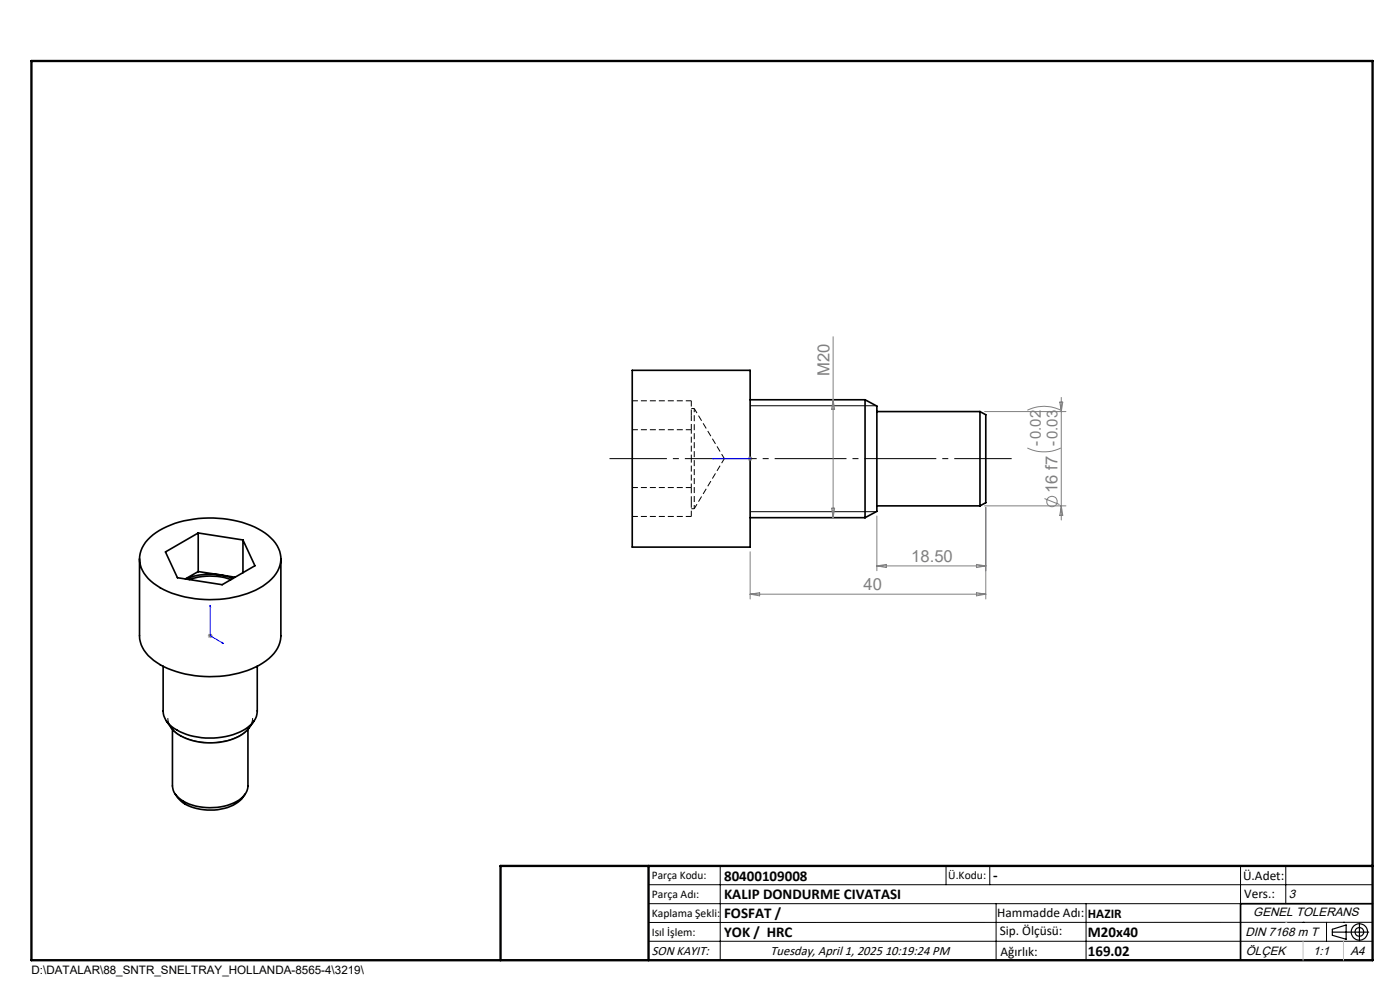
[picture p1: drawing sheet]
<svg xmlns="http://www.w3.org/2000/svg" width="297mm" height="210mm" viewBox="0 0 297 210" stroke-linecap="round" stroke-linejoin="round" font-family="sans-serif">
<path d="M147.3 107.9v-21.2" fill="none" stroke="#000" stroke-width=".21" stroke-dasharray="1.3 .6" stroke-dashoffset=".5" stroke-linecap="butt"/>
<path d="M146.7 91.2v-3.1M146.7 91.2h-12.5M146.7 88.1v-3.1M146.7 85h-12.5M146.7 106.5v-3.1M146.7 103.4h-12.5M146.7 109.6v-3.1M146.7 109.6h-12.5" fill="none" stroke="#000" stroke-width=".21" stroke-dasharray="1.3 .6" stroke-dashoffset=".1" stroke-linecap="butt"/>
<path d="M146.7 97.3v-6.1M146.7 103.4v-6.1" fill="none" stroke="#000" stroke-width=".21" stroke-dasharray="1.3 .6" stroke-dashoffset=".4" stroke-linecap="butt"/>
<path d="M147.3 86.7h-.6M146.7 107.9h.6" fill="none" stroke="#000" stroke-width=".21" stroke-dasharray="1.3 .6" stroke-linecap="butt"/>
<path d="M153.7 97.3l-6.4-10.6M147.3 107.9l6.4-10.6" fill="none" stroke="#000" stroke-width=".21" stroke-dasharray="1.3 .6" stroke-dashoffset=".2" stroke-linecap="butt"/>
<g fill="none" stroke="#000" stroke-width=".35">
<path d="M134.1 78.6h25v37.5h-25zM159.1 84.8h24.4M183.5 84.8l2.5 1.3v22.4l-2.5 1.3M183.5 84.8v25M186 87.3h21.9M207.9 87.3l1.2 .7v18.6l-1.2 .7M207.9 87.3v20M29.6 118.5v16.4a6.9 6.9 0 0 0 3.7 5.6 23 23 0 0 0 18.3 2 11.5 11.5 0 0 0 7.6-5.6l.4-1.8v-16.6M31.3 114.5a17.8 17.8 0 0 1 11.8-4.6 20.9 20.9 0 0 1 13.8 3.7 5.9 5.9 0 0 1 .1 9.8 20.3 20.3 0 0 1-13.6 3.8 19.4 19.4 0 0 1-11.4-3.9 5.7 5.7 0 0 1-.7-8.8zM42.1 113.1l9.4 1.4M42.1 113.1l-7 4 2.5 5.4 9.5 1.5 7-4-2.6-5.5M42.1 113.1v8.1"/>
<path d="M51.5 114.5v7M159.1 109.8h24.4M186 107.3h21.9M40.1 122.9a13.6 13.6 0 0 1 8.9 0M42.1 121.2l-2.8 1.6M42.1 121.2l4.7 .7M46.8 121.9a13.8 13.8 0 0 0-7.4 .9M46.8 121.9l2.7 .8M46.8 121.9l3 .5M34.6 141.3v9.5a4.7 4.7 0 0 0 2.9 4.1 15.1 15.1 0 0 0 15.1-.7 4.2 4.2 0 0 0 2-3.4v-9.5M35.3 153a8.9 8.9 0 0 0 7.2 4.4 12.2 12.2 0 0 0 9.8-2.4l1.6-2M36.6 154.7v12a4.2 4.2 0 0 0 2.9 3.6 12.4 12.4 0 0 0 11.6-.9l1.1-1.2 .4-1.3v-12.2"/>
<path d="M37.2 168.4a7.8 7.8 0 0 0 6.8 3.4 9 9 0 0 0 7.5-2.7l.5-.7M291.2 191.7h-28v12"/>
</g>
<g fill="none" stroke="#808080" stroke-width=".21">
<path d="M176.7 71.4v38.4M158.6 97.3h1M158.8 96.9l.7 .7M159.1 96.8v1M159.5 96.9l-.7 .7M176.7 84.8l.4 2h-.7zM208.9 87.3h17.2M217.9 95a8.2 8.2 0 0 0 7.1 0M217.9 87a7.8 7.8 0 0 1 7.1 0M224.8 85.3h.7l-.4 2zM225.1 84.3v26M159.1 117v10.1"/>
<path d="M176.4 107.8h.7l-.4 2zM186 109.5v11.6M207.2 119.7l1.9 .3-1.9 .4zM208.9 107.3h17.2M209.1 107.6v19.5M221.6 105.8l3.2 1.2M225.1 107.3l.4 2h-.7zM44.1 134.9h1M44.2 134.5l.7 .7M44.6 134.4v1M44.9 134.5l-.7 .7M159.1 126h50"/>
<path d="M159.1 126l2-.3v.7zM186 120h23.1M186 120l2-.3v.7zM207.2 125.7l1.9 .3-1.9 .4z"/>
<circle cx="223.2" cy="106.4" r="1.12"/>
</g>
<g fill="none" stroke="#000" stroke-width=".21">
<path d="M159.1 86.1h26.8M159.1 108.5h26.8M35.6 152.3a5.2 5.2 0 0 0 4.1 4.4 13.6 13.6 0 0 0 12.3-1.4l.8-.9 .5-.8 .3-1.3M137.6 187.7h153.6M137.6 191.7h153.6M137.6 199.7h153.6M152.8 183.7v20M200.7 183.7v4M210 183.7v4M211.3 191.7v12M230.4 191.7v12M263.2 183.7v20"/>
<path d="M272.8 183.7v8M276.4 195.6h.1M281.4 195.6v4.1M285 195.6h.1M291.2 195.6l-153.6 .1"/>
</g>
<g fill="none" stroke="#000" stroke-width=".25">
<path d="M282.6 197.7h7.8M282.6 197.1l3-.9v3l-3-.8zM288.4 195.8v3.8M106.2 203.7h185"/>
<circle cx="288.4" cy="197.7" r="1.74"/>
<circle cx="288.4" cy="197.7" r=".93"/>
</g>
<path d="M151.2 97.3h.4h-.4M151.2 97.3h7.9M159 97.3h.2zM159.1 97.3h.1M44.6 128.3l.1 .4-.2-.1zM44.6 128.3v6.6l2.8 1.6M47.1 136.3l.3 .2-.3-.1z" fill="none" stroke="#00f" stroke-width=".21"/>
<path d="M214.6 97.3h-85.3" fill="none" stroke="#000" stroke-width=".21" stroke-dasharray="15.2 1.3 1.3 1.3" stroke-dashoffset="3.1" stroke-linecap="butt"/>
<path d="M6.7 12.9h284.5v190.8h-284.5zM137.6 183.7v20M291.2 183.7h-185v20" fill="none" stroke="#000" stroke-width=".5"/>
<path d="M276.4 199.7v4M285 199.7v4" fill="none" stroke="#c0c0c0" stroke-width=".21"/>
<path d="M272.8 195.6h.1" fill="none" stroke="#c0c0c0" stroke-width=".25"/>
<g fill="#00f">
<path d="M159 97.3h.2zM151.2 97.3h.4z"/>
<path d="M47.1 136.3l.3 .2-.3-.1zM44.6 128.3l.1 .4-.2-.1z"/>
</g>
<g font-size="3.5" fill="#808080">
<text x="176" y="79.8" transform="rotate(-90 176 79.8)">M20</text>
<text x="224.4" y="104.5" transform="rotate(-90 224.4 104.5)">16 f7 -0.03</text>
<text x="193.3" y="119.2">18.50</text>
<text x="183.2" y="125.2">40</text>
</g>
<text font-size="3.2" fill="#808080" x="220.8" y="94.6" transform="rotate(-90 220.8 94.6)">-0.02</text>
<g font-size="3.2">
<text x="153.6" y="190.8">KALIP DONDURME CIVATASI</text>
<text x="153.6" y="186.8">80400109008</text>
<text x="210.7" y="186.6">-</text>
<text x="153.6" y="194.8">FOSFAT /</text>
<text x="153.6" y="198.8">YOK / HRC</text>
<text x="230.8" y="198.7">M20x40</text>
<text x="230.8" y="202.8">169.02</text>
</g>
<g font-size="2.8">
<text x="263.7" y="186.7">Ü.Adet:</text>
<text x="263.9" y="190.5">Vers.:</text>
<text x="211.5" y="194.5">Hammadde Adı:</text>
<text x="230.8" y="194.7">HAZIR</text>
<text x="138.3" y="202.6">SON KAYIT:</text>
<text x="163.5" y="202.6">Tuesday, April 1, 2025 10:19:24 PM</text>
<text x="212.1" y="198.4">Sip. Ölçüsü:</text>
<text x="212.2" y="202.7">Ağırlık:</text>
</g>
<g font-size="2.6">
<text x="273.4" y="190.4">3</text>
<text x="265.9" y="194.4">GENEL TOLERANS</text>
<text x="264.2" y="198.5">DIN 7168 m T</text>
<text x="264.3" y="202.6">ÖLÇEK</text>
<text x="278.5" y="202.6">1:1</text>
<text x="286.5" y="202.6">A4</text>
</g>
<g font-size="2.5">
<text x="138.3" y="186.4">Parça Kodu:</text>
<text x="138.3" y="190.5">Parça Adı:</text>
<text x="201.2" y="186.5">Ü.Kodu:</text>
<text x="138.3" y="194.5">Kaplama Şekli:</text>
<text x="138.3" y="198.6">Isıl İşlem:</text>
<text x="6.7" y="206.7">D:\DATALAR\88_SNTR_SNELTRAY_HOLLANDA-8565-4\3219\</text>
</g>
</svg>
